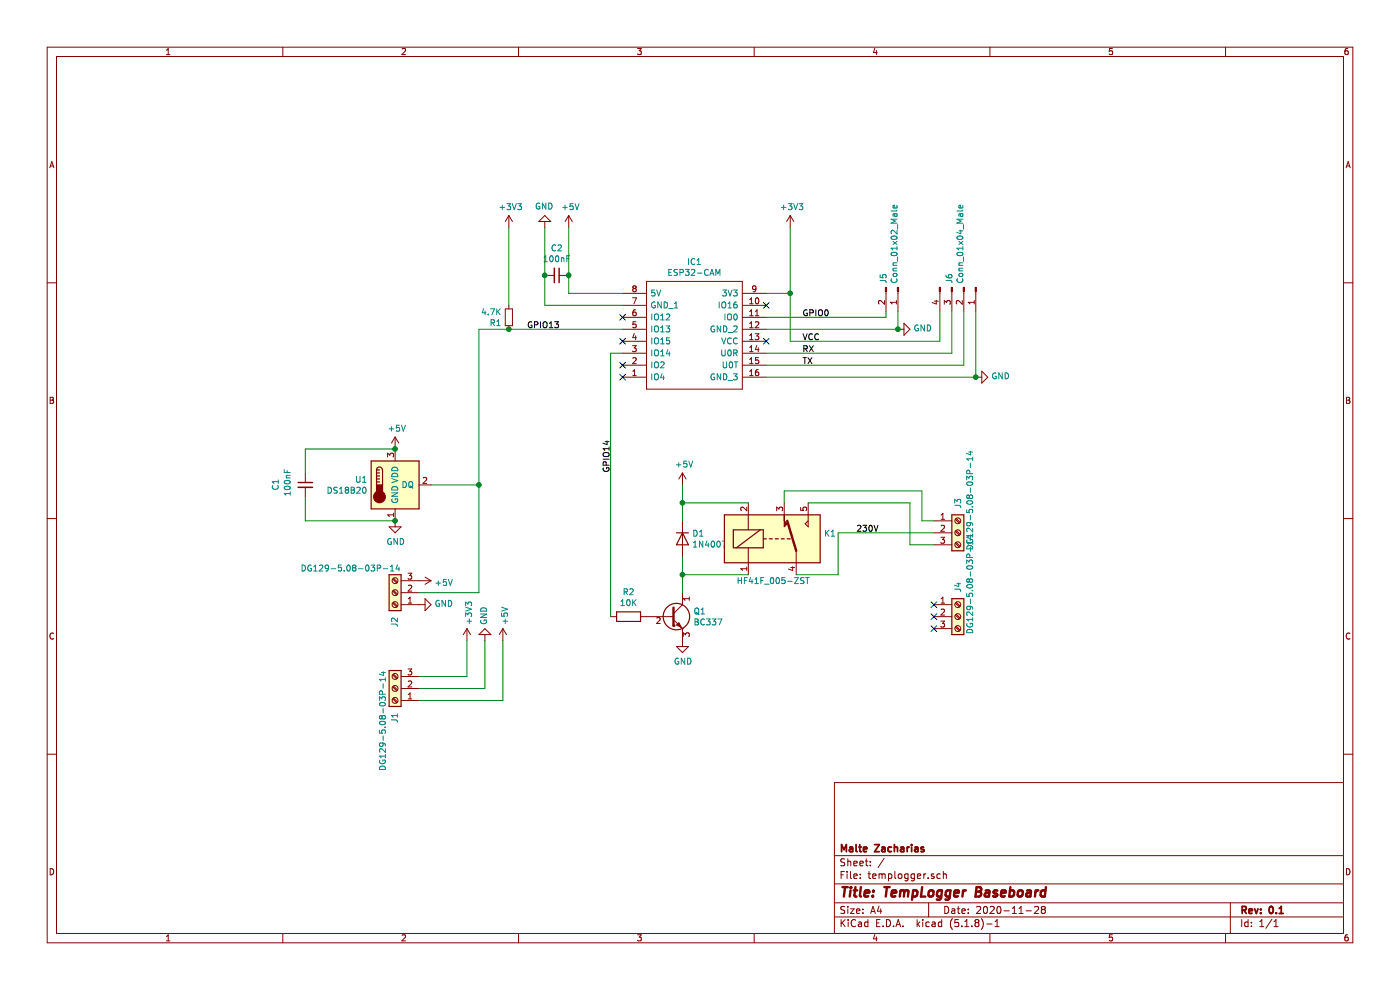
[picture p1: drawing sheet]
EESchema Schematic File Version 4
EELAYER 30 0
EELAYER END
$Descr A4 11693 8268
encoding utf-8
Sheet 1 1
Title "TempLogger Baseboard"
Date "2020-11-28"
Rev "0.1"
Comp "Malte Zacharias"
Comment1 ""
Comment2 ""
Comment3 ""
Comment4 ""
$EndDescr
$Comp
L project-lib:ESP32-CAM IC1
U 1 1
P 5200 2450
F 0 "IC1" H 5800 2715 50  0000 C CNN
F 1 "ESP32-CAM" H 5800 2624 50  0000 C CNN
F 2 "project:ESP32CAM-Header" H 6250 2550 50  0001 L CNN
F 3 "https://datasheet.lcsc.com/szlcsc/Ai-Thinker-ESP32-CAM_C277946.pdf" H 6250 2450 50  0001 L CNN
F 4 "Modules PCBA Module RoHS" H 6250 2350 50  0001 L CNN "Description"
F 5 "5" H 6250 2250 50  0001 L CNN "Height"
F 6 "Ai-Thinker" H 6250 2150 50  0001 L CNN "Manufacturer_Name"
F 7 "ESP32-CAM" H 6250 2050 50  0001 L CNN "Manufacturer_Part_Number"
F 8 "" H 6250 1950 50  0001 L CNN "Arrow Part Number"
F 9 "" H 6250 1850 50  0001 L CNN "Arrow Price/Stock"
F 10 "" H 6250 1750 50  0001 L CNN "Mouser Part Number"
F 11 "" H 6250 1650 50  0001 L CNN "Mouser Price/Stock"
	1    5200 2450
	1    0    0    -1  
$EndComp
$Comp
L power:+5V #PWR04
U 1 1
P 4750 1900
F 0 "#PWR04" H 4750 1750 50  0001 C CNN
F 1 "+5V" H 4765 2073 50  0000 C CNN
F 2 "" H 4750 1900 50  0001 C CNN
F 3 "" H 4750 1900 50  0001 C CNN
	1    4750 1900
	1    0    0    -1  
$EndComp
Wire Wire Line
	4750 1900 4750 2300
$Comp
L power:GND #PWR05
U 1 1
P 4550 1900
F 0 "#PWR05" H 4550 1650 50  0001 C CNN
F 1 "GND" H 4555 1727 50  0000 C CNN
F 2 "" H 4550 1900 50  0001 C CNN
F 3 "" H 4550 1900 50  0001 C CNN
	1    4550 1900
	-1   0    0    1   
$EndComp
NoConn ~ 6400 2850
Wire Wire Line
	6600 2850 6600 2450
Wire Wire Line
	6600 2450 6400 2450
Connection ~ 6600 2450
NoConn ~ 5200 2650
NoConn ~ 5200 3050
NoConn ~ 5200 3150
NoConn ~ 6400 2550
$Comp
L power:+3V3 #PWR06
U 1 1
P 6600 1900
F 0 "#PWR06" H 6600 1750 50  0001 C CNN
F 1 "+3V3" H 6615 2073 50  0000 C CNN
F 2 "" H 6600 1900 50  0001 C CNN
F 3 "" H 6600 1900 50  0001 C CNN
	1    6600 1900
	1    0    0    -1  
$EndComp
Wire Wire Line
	6600 1900 6600 2450
$Comp
L project-lib:DG129-5.08-03P-14 J3
U 1 1
P 8000 4450
F 0 "J3" V 8000 4650 50  0000 L CNN
F 1 "DG129-5.08-03P-14" V 8100 4300 50  0000 L CNN
F 2 "project:DG129-5.08-03P-12-00A" H 8000 4450 50  0001 C CNN
F 3 "https://cdn-reichelt.de/documents/datenblatt/C151/DG129-50.pdf" H 8000 4450 50  0001 C CNN
	1    8000 4450
	1    0    0    -1  
$EndComp
Wire Wire Line
	4550 1900 4550 2300
Wire Wire Line
	4550 2550 5200 2550
Wire Wire Line
	7400 2650 7400 2600
Wire Wire Line
	6400 2650 7400 2650
Wire Wire Line
	7500 2750 7500 2600
Wire Wire Line
	6400 2750 7500 2750
$Comp
L Connector:Conn_01x02_Male J5
U 1 1
P 7500 2400
F 0 "J5" H 7472 2282 50  0000 R CNN
F 1 "Conn_01x02_Male" H 7472 2373 50  0000 R CNN
F 2 "Connector_PinHeader_2.54mm:PinHeader_1x02_P2.54mm_Vertical" H 7500 2400 50  0001 C CNN
F 3 "~" H 7500 2400 50  0001 C CNN
	1    7500 2400
	0    1    1    0   
$EndComp
Wire Wire Line
	6400 2950 7950 2950
$Comp
L project-lib:DG129-5.08-03P-14 J2
U 1 1
P 3300 4950
F 0 "J2" V 3300 5150 50  0000 L CNN
F 1 "DG129-5.08-03P-14" H 3250 4750 50  0000 L CNN
F 2 "project:DG129-5.08-03P-12-00A" H 3300 4950 50  0001 C CNN
F 3 "https://cdn-reichelt.de/documents/datenblatt/C151/DG129-50.pdf" H 3300 4950 50  0001 C CNN
	1    3300 4950
	-1   0    0    1   
$EndComp
$Comp
L Sensor_Temperature:DS18B20 U1
U 1 1
P 3300 4050
F 0 "U1" H 3070 4096 50  0000 R CNN
F 1 "DS18B20" H 3070 4005 50  0000 R CNN
F 2 "Package_TO_SOT_THT:TO-92_Inline" H 2300 3800 50  0001 C CNN
F 3 "http://datasheets.maximintegrated.com/en/ds/DS18B20.pdf" H 3150 4300 50  0001 C CNN
	1    3300 4050
	1    0    0    -1  
$EndComp
$Comp
L Connector:Conn_01x04_Male J6
U 1 1
P 8050 2400
F 0 "J6" H 8022 2282 50  0000 R CNN
F 1 "Conn_01x04_Male" H 8022 2373 50  0000 R CNN
F 2 "Connector_PinHeader_2.54mm:PinHeader_1x04_P2.54mm_Vertical" H 8050 2400 50  0001 C CNN
F 3 "~" H 8050 2400 50  0001 C CNN
	1    8050 2400
	0    1    1    0   
$EndComp
Wire Wire Line
	7850 2850 7850 2600
Wire Wire Line
	6600 2850 7850 2850
Wire Wire Line
	7950 2950 7950 2600
Wire Wire Line
	8050 3050 8050 2600
Wire Wire Line
	6400 3050 8050 3050
Wire Wire Line
	8150 3150 8150 2600
Wire Wire Line
	6400 3150 8150 3150
Wire Wire Line
	4750 2450 5200 2450
Wire Wire Line
	4000 2750 4000 4050
Wire Wire Line
	4000 4050 3600 4050
$Comp
L power:GND #PWR08
U 1 1
P 3300 4350
F 0 "#PWR08" H 3300 4100 50  0001 C CNN
F 1 "GND" H 3305 4177 50  0000 C CNN
F 2 "" H 3300 4350 50  0001 C CNN
F 3 "" H 3300 4350 50  0001 C CNN
	1    3300 4350
	1    0    0    -1  
$EndComp
$Comp
L power:GND #PWR010
U 1 1
P 3500 5050
F 0 "#PWR010" H 3500 4800 50  0001 C CNN
F 1 "GND" V 3505 4922 50  0000 R CNN
F 2 "" H 3500 5050 50  0001 C CNN
F 3 "" H 3500 5050 50  0001 C CNN
	1    3500 5050
	0    -1   -1   0   
$EndComp
$Comp
L power:+5V #PWR07
U 1 1
P 3300 3750
F 0 "#PWR07" H 3300 3600 50  0001 C CNN
F 1 "+5V" H 3315 3923 50  0000 C CNN
F 2 "" H 3300 3750 50  0001 C CNN
F 3 "" H 3300 3750 50  0001 C CNN
	1    3300 3750
	1    0    0    -1  
$EndComp
$Comp
L power:+5V #PWR09
U 1 1
P 3500 4850
F 0 "#PWR09" H 3500 4700 50  0001 C CNN
F 1 "+5V" V 3515 4978 50  0000 L CNN
F 2 "" H 3500 4850 50  0001 C CNN
F 3 "" H 3500 4850 50  0001 C CNN
	1    3500 4850
	0    1    1    0   
$EndComp
$Comp
L Device:R_Small R1
U 1 1
P 4250 2650
F 0 "R1" H 4191 2604 50  0000 R CNN
F 1 "4.7K" H 4191 2695 50  0000 R CNN
F 2 "Resistor_THT:R_Axial_DIN0204_L3.6mm_D1.6mm_P7.62mm_Horizontal" H 4250 2650 50  0001 C CNN
F 3 "~" H 4250 2650 50  0001 C CNN
	1    4250 2650
	1    0    0    -1  
$EndComp
$Comp
L power:+3V3 #PWR011
U 1 1
P 4250 1900
F 0 "#PWR011" H 4250 1750 50  0001 C CNN
F 1 "+3V3" H 4265 2073 50  0000 C CNN
F 2 "" H 4250 1900 50  0001 C CNN
F 3 "" H 4250 1900 50  0001 C CNN
	1    4250 1900
	1    0    0    -1  
$EndComp
Connection ~ 4250 2750
Wire Wire Line
	4250 2750 4000 2750
Wire Wire Line
	4250 2550 4250 1900
Wire Wire Line
	4250 2750 5200 2750
$Comp
L project-lib:HF41F005 K1
U 1 1
P 6450 4500
F 0 "K1" H 6880 4546 50  0000 L CNN
F 1 "HF41F_005-ZST" H 6150 4150 50  0000 L CNN
F 2 "project:HF411-05-ZST" H 7590 4460 50  0001 C CNN
F 3 "https://www.hongfa.com/product/detail/5a57fd0c-3134-432c-a9f1-a404bcb09db7" H 6450 4500 50  0001 C CNN
	1    6450 4500
	1    0    0    -1  
$EndComp
$Comp
L Diode:1N4007 D1
U 1 1
P 5700 4500
F 0 "D1" V 5654 4580 50  0000 L CNN
F 1 "1N4007" V 5745 4580 50  0000 L CNN
F 2 "Diode_THT:D_DO-41_SOD81_P10.16mm_Horizontal" H 5700 4325 50  0001 C CNN
F 3 "http://www.vishay.com/docs/88503/1n4001.pdf" H 5700 4500 50  0001 C CNN
	1    5700 4500
	0    1    1    0   
$EndComp
Wire Wire Line
	6250 4200 5700 4200
Wire Wire Line
	5700 4200 5700 4350
Wire Wire Line
	5700 4650 5700 4800
Wire Wire Line
	5700 4800 6250 4800
Wire Wire Line
	6650 4800 7000 4800
Wire Wire Line
	6550 4200 6550 4100
Wire Wire Line
	7700 4350 7800 4350
Wire Wire Line
	7000 4800 7000 4450
Wire Wire Line
	7000 4450 7800 4450
Wire Wire Line
	7600 4200 7600 4550
Wire Wire Line
	7600 4550 7800 4550
Wire Wire Line
	6750 4200 7600 4200
Wire Wire Line
	6550 4100 7700 4100
Wire Wire Line
	7700 4100 7700 4350
$Comp
L Transistor_BJT:BC337 Q1
U 1 1
P 5600 5150
F 0 "Q1" H 5791 5196 50  0000 L CNN
F 1 "BC337" H 5791 5105 50  0000 L CNN
F 2 "Package_TO_SOT_THT:TO-92_Inline" H 5800 5075 50  0001 L CIN
F 3 "https://diotec.com/tl_files/diotec/files/pdf/datasheets/bc337.pdf" H 5600 5150 50  0001 L CNN
	1    5600 5150
	1    0    0    -1  
$EndComp
$Comp
L power:+5V #PWR012
U 1 1
P 5700 4050
F 0 "#PWR012" H 5700 3900 50  0001 C CNN
F 1 "+5V" H 5715 4223 50  0000 C CNN
F 2 "" H 5700 4050 50  0001 C CNN
F 3 "" H 5700 4050 50  0001 C CNN
	1    5700 4050
	1    0    0    -1  
$EndComp
Wire Wire Line
	5700 4050 5700 4200
Connection ~ 5700 4200
Wire Wire Line
	5700 4800 5700 4950
Connection ~ 5700 4800
$Comp
L Device:R R2
U 1 1
P 5250 5150
F 0 "R2" V 5043 5150 50  0000 C CNN
F 1 "10K" V 5134 5150 50  0000 C CNN
F 2 "Resistor_THT:R_Axial_DIN0204_L3.6mm_D1.6mm_P7.62mm_Horizontal" V 5180 5150 50  0001 C CNN
F 3 "~" H 5250 5150 50  0001 C CNN
	1    5250 5150
	0    1    1    0   
$EndComp
Wire Wire Line
	5200 2950 5100 2950
$Comp
L power:GND #PWR013
U 1 1
P 5700 5350
F 0 "#PWR013" H 5700 5100 50  0001 C CNN
F 1 "GND" H 5705 5177 50  0000 C CNN
F 2 "" H 5700 5350 50  0001 C CNN
F 3 "" H 5700 5350 50  0001 C CNN
	1    5700 5350
	1    0    0    -1  
$EndComp
Wire Wire Line
	4200 5850 3500 5850
Wire Wire Line
	4200 5350 4200 5850
Wire Wire Line
	4050 5750 3500 5750
Wire Wire Line
	4050 5350 4050 5750
Wire Wire Line
	3900 5650 3500 5650
Wire Wire Line
	3900 5350 3900 5650
$Comp
L power:+3V3 #PWR03
U 1 1
P 3900 5350
F 0 "#PWR03" H 3900 5200 50  0001 C CNN
F 1 "+3V3" V 3915 5478 50  0000 L CNN
F 2 "" H 3900 5350 50  0001 C CNN
F 3 "" H 3900 5350 50  0001 C CNN
	1    3900 5350
	1    0    0    -1  
$EndComp
$Comp
L power:GND #PWR02
U 1 1
P 4050 5350
F 0 "#PWR02" H 4050 5100 50  0001 C CNN
F 1 "GND" V 4055 5222 50  0000 R CNN
F 2 "" H 4050 5350 50  0001 C CNN
F 3 "" H 4050 5350 50  0001 C CNN
	1    4050 5350
	-1   0    0    1   
$EndComp
$Comp
L power:+5V #PWR01
U 1 1
P 4200 5350
F 0 "#PWR01" H 4200 5200 50  0001 C CNN
F 1 "+5V" V 4215 5478 50  0000 L CNN
F 2 "" H 4200 5350 50  0001 C CNN
F 3 "" H 4200 5350 50  0001 C CNN
	1    4200 5350
	1    0    0    -1  
$EndComp
$Comp
L project-lib:DG129-5.08-03P-14 J1
U 1 1
P 3300 5750
F 0 "J1" V 3300 5950 50  0000 L CNN
F 1 "DG129-5.08-03P-14" V 3400 5600 50  0000 L CNN
F 2 "project:DG129-5.08-03P-12-00A" H 3300 5750 50  0001 C CNN
F 3 "https://cdn-reichelt.de/documents/datenblatt/C151/DG129-50.pdf" H 3300 5750 50  0001 C CNN
	1    3300 5750
	-1   0    0    1   
$EndComp
Wire Wire Line
	3500 4950 4000 4950
Connection ~ 4000 4050
Wire Wire Line
	4000 4050 4000 4950
$Comp
L power:GND #PWR0101
U 1 1
P 8150 3150
F 0 "#PWR0101" H 8150 2900 50  0001 C CNN
F 1 "GND" V 8155 3022 50  0000 R CNN
F 2 "" H 8150 3150 50  0001 C CNN
F 3 "" H 8150 3150 50  0001 C CNN
	1    8150 3150
	0    -1   -1   0   
$EndComp
Connection ~ 8150 3150
$Comp
L power:GND #PWR0102
U 1 1
P 7500 2750
F 0 "#PWR0102" H 7500 2500 50  0001 C CNN
F 1 "GND" V 7505 2622 50  0000 R CNN
F 2 "" H 7500 2750 50  0001 C CNN
F 3 "" H 7500 2750 50  0001 C CNN
	1    7500 2750
	0    -1   -1   0   
$EndComp
Connection ~ 7500 2750
NoConn ~ 5200 2850
Wire Wire Line
	5100 2950 5100 5150
$Comp
L project-lib:DG129-5.08-03P-14 J4
U 1 1
P 8000 5150
F 0 "J4" V 8000 5350 50  0000 L CNN
F 1 "DG129-5.08-03P-14" V 8100 5000 50  0000 L CNN
F 2 "project:DG129-5.08-03P-12-00A" H 8000 5150 50  0001 C CNN
F 3 "https://cdn-reichelt.de/documents/datenblatt/C151/DG129-50.pdf" H 8000 5150 50  0001 C CNN
	1    8000 5150
	1    0    0    -1  
$EndComp
NoConn ~ 7800 5050
NoConn ~ 7800 5150
NoConn ~ 7800 5250
Text Label 6700 3050 0    50   ~ 0
TX
Text Label 6700 2950 0    50   ~ 0
RX
Text Label 6700 2650 0    50   ~ 0
GPIO0
Text Label 6700 2850 0    50   ~ 0
VCC
Text Label 4400 2750 0    50   ~ 0
GPIO13
Text Label 5100 3950 1    50   ~ 0
GPIO14
Text Label 7150 4450 0    50   ~ 0
230V
$Comp
L Device:C_Small C2
U 1 1
P 4650 2300
F 0 "C2" V 4421 2300 50  0000 C CNN
F 1 "100nF" V 4512 2300 50  0000 C CNN
F 2 "Capacitor_THT:C_Disc_D5.0mm_W2.5mm_P5.00mm" H 4650 2300 50  0001 C CNN
F 3 "~" H 4650 2300 50  0001 C CNN
	1    4650 2300
	0    1    1    0   
$EndComp
Connection ~ 4750 2300
Wire Wire Line
	4750 2300 4750 2450
Connection ~ 4550 2300
Wire Wire Line
	4550 2300 4550 2550
$Comp
L Device:C_Small C1
U 1 1
P 2550 4050
F 0 "C1" V 2300 4000 50  0000 L CNN
F 1 "100nF" V 2400 3950 50  0000 L CNN
F 2 "Capacitor_THT:C_Disc_D5.0mm_W2.5mm_P5.00mm" H 2550 4050 50  0001 C CNN
F 3 "~" H 2550 4050 50  0001 C CNN
	1    2550 4050
	1    0    0    -1  
$EndComp
Wire Wire Line
	3300 3750 2550 3750
Wire Wire Line
	2550 3750 2550 3950
Connection ~ 3300 3750
Wire Wire Line
	2550 4150 2550 4350
Wire Wire Line
	2550 4350 3300 4350
Connection ~ 3300 4350
$EndSCHEMATC
